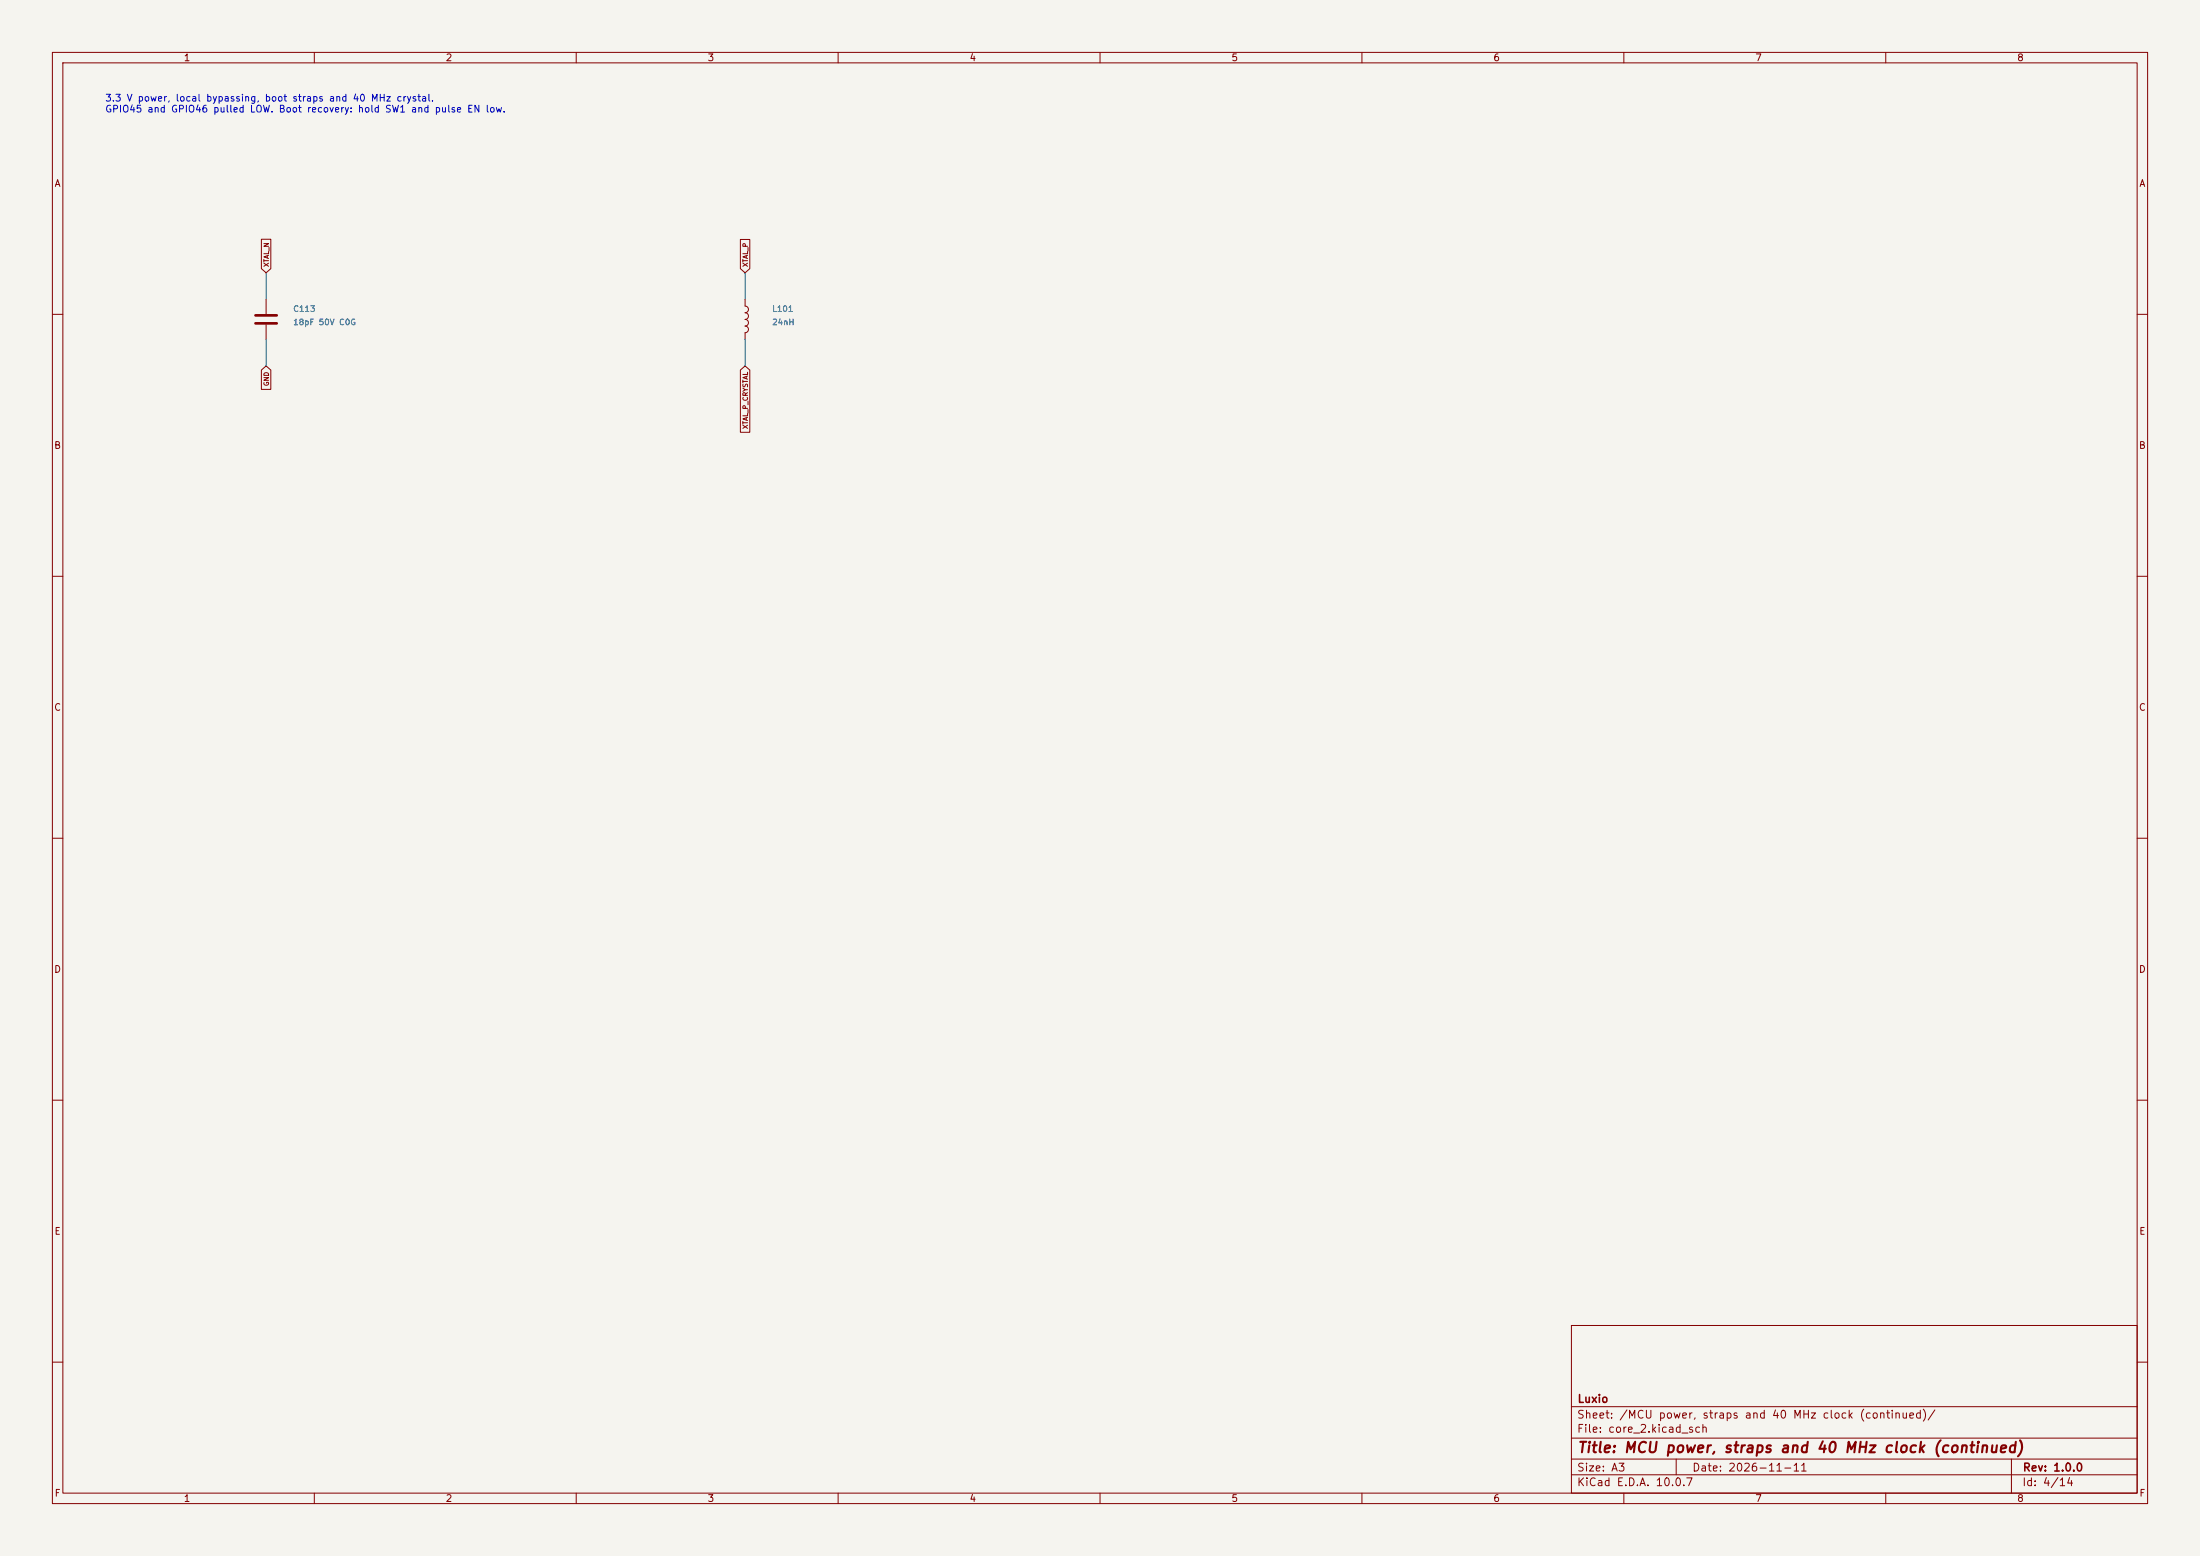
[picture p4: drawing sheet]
<svg xmlns="http://www.w3.org/2000/svg" width="420mm" height="297mm" viewBox="0 0 420 297" stroke-linecap="round" stroke-linejoin="round" font-family="sans-serif">
<path d="M0 0h420v297h-420z" fill="#f5f4ef" stroke="#f5f4ef" stroke-width=".19"/>
<g fill="none" stroke="#840000" stroke-width=".19">
<path d="M10 10h400v277h-400zM12 12h396v273h-396zM60 10v2M110 10v2M160 10v2M210 10v2M260 10v2M310 10v2M360 10v2M49.9 45.7h1.8v5.6l-.9 .8-.9-.8zM50.8 57.2v2.7M141.3 45.7h1.8v5.6l-.9 .8-.9-.8z"/>
<path d="M142.2 57.2v1.2a.64 .64 0 0 1 .7 .7 .64 .64 0 0 1-.7 .6 .64 .64 0 0 1 .7 .6 .64 .64 0 0 1-.7 .7 .64 .64 0 0 1 .7 .6 .64 .64 0 0 1-.7 .6 .64 .64 0 0 1 .7 .7 .64 .64 0 0 1-.7 .6v1.3M10 60h2M49.9 70.6l.9-.7 .9 .7v3.7h-1.8zM50.8 62v2.8M141.3 70.6l.9-.7 .9 .7v11.9h-1.8zM408 60h2M10 110h2M408 110h2M10 160h2M408 160h2M10 210h2M408 210h2"/>
<path d="M300 253h108v32h-108zM10 260h2M300 278.5h108M300 274.5h108M300 268.5h108M320 278.5v3M384 278.5v6.5M408 260h2M60 285v2M110 285v2M160 285v2M210 285v2"/>
<path d="M260 285v2M300 281.5h108M310 285v2M360 285v2"/>
</g>
<path d="M48.8 60.2h4M48.8 61.7h4" fill="none" stroke="#840000" stroke-width=".51"/>
<path d="M50.8 52.1v5.1M142.2 52.1v5.1M50.8 64.8v5.1M142.2 64.8v5.1" fill="none" stroke="#009600" stroke-width=".19"/>
<text font-size="2" fill="#840000" x="301" y="277.8">Title: MCU power, straps and 40 MHz clock (continued)</text>
<g font-size="1.5" fill="#840000">
<text x="301" y="268.1">Luxio</text>
<text x="300.9" y="273.8">File: core_2.kicad_sch</text>
<text x="300.9" y="271.1">Sheet: /MCU power, straps and 40 MHz clock (continued)/</text>
<text x="300.9" y="281.2">Size: A3</text>
<text x="322.9" y="281.2">Date: 2026-11-11</text>
<text x="386" y="281.2">Rev: 1.0.0</text>
<text x="300.9" y="284">KiCad E.D.A. 10.0.7</text>
<text x="385.9" y="284">Id: 4/14</text>
</g>
<g font-size="1.3" fill="#840000">
<text x="35" y="12">1</text>
<text x="85" y="12">2</text>
<text x="135" y="12">3</text>
<text x="185" y="12">4</text>
<text x="235" y="12">5</text>
<text x="285" y="12">6</text>
<text x="335" y="12">7</text>
<text x="385" y="12">8</text>
<text x="10.3" y="36">A</text>
<text x="408.3" y="36">A</text>
<text x="10.2" y="86">B</text>
<text x="408.2" y="86">B</text>
<text x="10.2" y="136">C</text>
<text x="408.2" y="136">C</text>
<text x="10.2" y="186">D</text>
<text x="408.2" y="186">D</text>
<text x="10.3" y="236">E</text>
<text x="408.3" y="236">E</text>
<text x="10.3" y="286">F</text>
<text x="35" y="287">1</text>
<text x="85" y="287">2</text>
<text x="135" y="287">3</text>
<text x="185" y="287">4</text>
<text x="235" y="287">5</text>
<text x="285" y="287">6</text>
<text x="335" y="287">7</text>
<text x="385" y="287">8</text>
<text x="408.3" y="286">F</text>
</g>
<g font-size="1.3" fill="#0000c2">
<text x="20" y="19.7">3.3 V power, local bypassing, boot straps and 40 MHz crystal.</text>
<text x="20" y="21.8">GPIO45 and GPIO46 pulled LOW. Boot recovery: hold SW1 and pulse EN low.</text>
</g>
<g font-size="1.1" fill="#006464">
<text x="55.9" y="59.8">C113</text>
<text x="147.3" y="59.8">L101</text>
<text x="55.9" y="62.3">18pF 50V C0G</text>
<text x="147.3" y="62.3">24nH</text>
</g>
<g font-size=".9" fill="#840000">
<text x="51.5" y="51" transform="rotate(-90 51.5 51)">XTAL_N</text>
<text x="143" y="51" transform="rotate(-90 143 51)">XTAL_P</text>
<text x="51.5" y="73.8" transform="rotate(-90 51.5 73.8)">GND</text>
<text x="143" y="82" transform="rotate(-90 143 82)">XTAL_P_CRYSTAL</text>
</g>
</svg>
